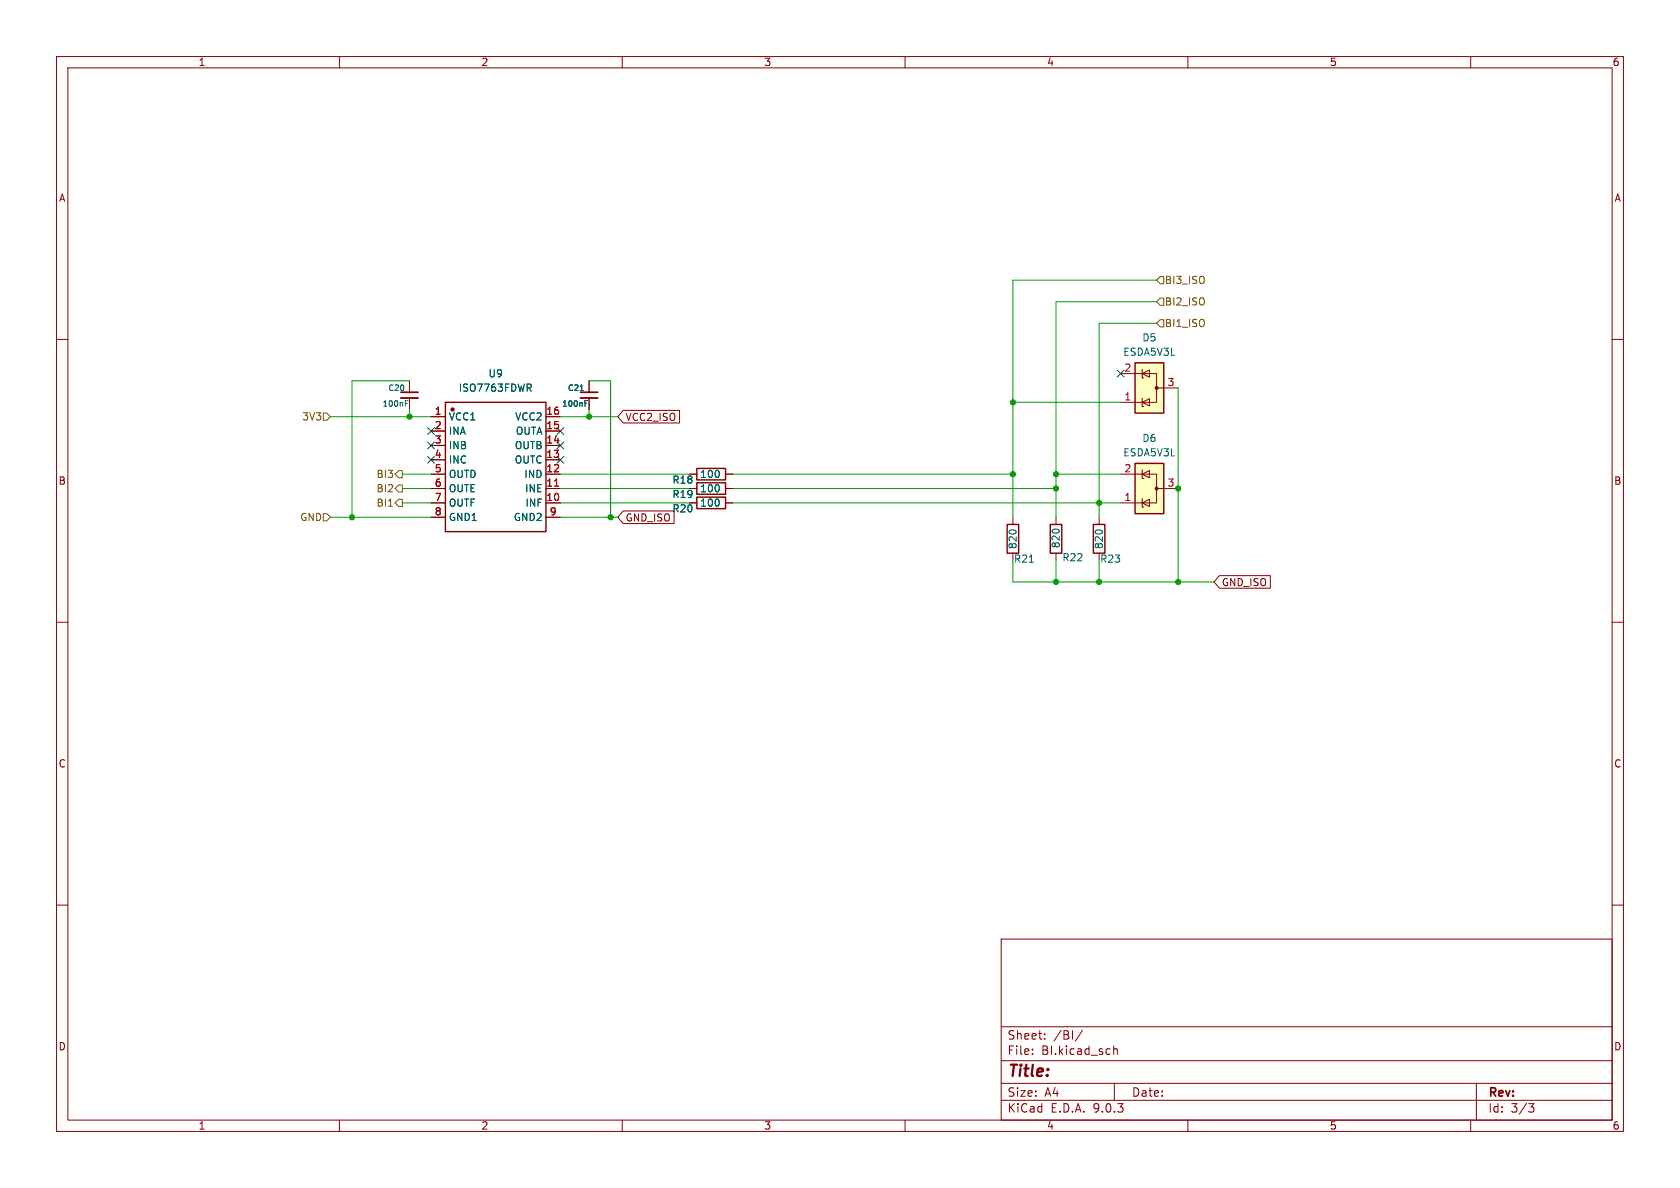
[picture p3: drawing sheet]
<svg xmlns="http://www.w3.org/2000/svg" width="297mm" height="210mm" viewBox="0 0 297 210" stroke-linecap="round" stroke-linejoin="round" font-family="sans-serif">
<g fill="none" stroke="#840000" stroke-width=".18">
<path d="M10 10h277v190h-277zM12 12h273v186h-273zM60 10v2M110 10v2M160 10v2M210 10v2M260 10v2M10 60h2M285 60h2M10 110h2M285 110h2M10 160h2"/>
<path d="M177 166h108v32h-108zM285 160h2M60 198v2M110 198v2M160 198v2M177 194.5h108M177 191.5h108M177 187.5h108M177 181.5h108M182.5 186.3v.1M182.5 185.5v.1M184.7 183.6v.1"/>
<path d="M184.7 182.8v.1M191.4 182.1l-1.3 2M196.9 184.9v1.5M196.9 185.5l.2-.1 .4 .1v.9M197 191.5v3M210 198v2M260 198v2M261 191.5v6.5M270.2 195.1h1l-.5 .6 .4 .1 .1 .5-.3 .3h-.4"/>
</g>
<path d="M200.7 64.1h5v8.9h-5z" fill="#ffffc2"/>
<path d="M78.7 71.1h17.8v22.9h-17.8zM200.7 64.1h5v8.9h-5zM123.2 82.8h5.1v2h-5.1zM123.2 85.3h5.1v2.1h-5.1zM123.2 87.9h5.1v2h-5.1zM178.1 92.7h2v5.1h-2zM185.7 92.7h2v5.1h-2zM193.3 92.7h2v5.1h-2z" fill="none" stroke="#840000" stroke-width=".25"/>
<g fill="none" stroke="#840000" stroke-width=".18">
<path d="M72.4 67.3v2M72.4 70.4v2M76.2 73.7h2.5M76.2 76.2h2.5M76.2 78.7h2.5M96.5 73.7h2.6M96.5 76.2h2.6M96.5 78.7h2.6M104.1 67.3v2M104.1 70.4v2M198.1 71.1h3.8M198.1 66h3.8"/>
<path d="M201.9 70.4v1.5h.3M201.9 66h2.6v5.1h-2.6M201.9 71.1l1.3-.6v1.3zM201.9 65.3v1.5h.3M201.9 66l1.3-.6v1.3zM204.5 68.6h3.8M76.2 83.8h2.5M76.2 86.4h2.5M76.2 88.9h2.5M76.2 81.3h2.5M76.2 91.4h2.5M96.5 83.8h2.6"/>
<path d="M96.5 86.4h2.6M96.5 88.9h2.6M96.5 81.3h2.6M96.5 91.4h2.6M121.9 83.8h1.3M121.9 86.4h1.3M121.9 88.9h1.3M128.3 83.8h1.2M128.3 86.4h1.2M128.3 88.9h1.2M179.1 91.4v1.3M186.7 91.4v1.3"/>
<path d="M186.7 97.8v1.3M194.3 91.4v1.3"/>
</g>
<circle cx="204.5" cy="68.6" r=".25" fill="#840000" stroke="#840000" stroke-width=".18"/>
<path d="M70.9 69.3h3M102.6 69.3h3.1" fill="none" stroke="#840000" stroke-width=".3"/>
<path d="M70.9 70.4h3M102.6 70.4h3.1" fill="none" stroke="#840000" stroke-width=".33"/>
<path d="M71.7 71.3h.3M71.7 70.8h.4M93.5 68.6l.4 .6M93.8 68l.1 .1-.1 .4M102.6 69h.5M103.4 71.3h.3M103.4 70.8h.5M182 99.4h.7" fill="none" stroke="#006464" stroke-width=".18"/>
<circle cx="80" cy="72.4" r=".25" fill="#840000" stroke="#840000" stroke-width=".25"/>
<path d="M98 85.9h.8" fill="none" stroke="#a90000" stroke-width=".18"/>
<path d="M200.7 81.9h5v8.9h-5z" fill="#ffffc2"/>
<path d="M200.7 81.9h5v8.9h-5z" fill="none" stroke="#840000" stroke-width=".25"/>
<g fill="none" stroke="#840000" stroke-width=".18">
<path d="M76.2 73.7h2.5M76.2 76.2h2.5M76.2 78.7h2.5M96.5 73.7h2.6M96.5 76.2h2.6M96.5 78.7h2.6M104.1 67.3v2M104.1 70.4v2M110.2 72.5h9.9v2.3h-9.9l-1-1.1zM76.2 88.9h2.5M76.2 86.4h2.5M76.2 83.8h2.5"/>
<path d="M76.2 81.3h2.5M76.2 91.4h2.5M96.5 88.9h2.6M96.5 86.4h2.6M96.5 83.8h2.6M96.5 81.3h2.6M96.5 91.4h2.6M110.2 90.3h9v2.3h-9l-1-1.2zM121.9 88.9h1.3M121.9 86.4h1.3M121.9 83.8h1.3M128.3 88.9h1.2"/>
<path d="M128.3 86.4h1.2M128.3 83.8h1.2M198.1 88.9h3.8M198.1 83.8h3.8M201.9 88.1v1.6h.3M201.9 83.8h2.6v5.1h-2.6M201.9 88.9l1.3-.6v1.2zM201.9 83.1v1.5h.3M201.9 83.8l1.3-.6v1.3zM204.5 86.4h3.8M215.6 101.8h9v2.2h-9l-1-1.1z"/>
</g>
<circle cx="204.5" cy="86.4" r=".25" fill="#840000" stroke="#840000" stroke-width=".18"/>
<path d="M205.1 56.5h.6v1.3h-.6l-.6-.6zM205.1 48.9h.6v1.3h-.6l-.6-.7zM205.1 52.7h.6v1.3h-.6l-.6-.7zM57.1 73h.7l.6 .7-.6 .6h-.7zM57.1 90.8h.7l.6 .6-.6 .7h-.7zM68.7 89.5h.7M69.8 83.8l.7-.6h.6v1.3h-.6zM70.5 85.7h.6v1.3h-.6l-.7-.6zM70.5 88.3h.6v1.2h-.6l-.7-.6z" fill="none" stroke="#725600" stroke-width=".18"/>
<g fill="none" stroke="#009600" stroke-width=".18">
<path d="M204.5 49.5h-25.4v41.9M204.5 57.2h-10.2v34.2M204.5 53.3h-17.8v38.1M58.4 73.7h17.8M72.4 67.3h-10.2v24.1M72.4 72.4v1.3M99.1 73.7h10.1M104.1 72.4v1.3M104.1 67.3h3.8v24.1M179.1 71.1h19M208.3 68.6v34.3M58.4 91.4h17.8"/>
<path d="M71.1 83.8h5.1M71.1 86.4h5.1M71.1 88.9h5.1M99.1 83.8h22.8M99.1 86.4h22.8M99.1 88.9h22.8M99.1 91.4h10.1M129.5 83.8h49.6M129.5 86.4h57.2M129.5 88.9h68.6M179.1 99.1v3.8h35.5M186.7 83.8h11.4"/>
<path d="M186.7 99.1v3.8M194.3 99.1v3.8"/>
</g>
<g fill="none" stroke="#000084" stroke-width=".18">
<path d="M75.6 75.6l1.2 1.2M75.6 78.1l1.2 1.2M76.8 75.6l-1.2 1.2M76.8 78.1l-1.2 1.2M98.5 78.1l1.2 1.2M98.5 75.6l1.2 1.2M99.7 78.1l-1.2 1.2M99.7 75.6l-1.2 1.2M197.5 65.4l1.2 1.2M198.7 65.4l-1.2 1.2M75.6 80.7l1.2 1.2M76.8 80.7l-1.2 1.2"/>
<path d="M98.5 80.7l1.2 1.2M99.7 80.7l-1.2 1.2"/>
</g>
<path d="M93.5 68.6l.4 .6M93.8 68l.1 .1-.1 .4M102.6 69h.5M103.4 71.3h.3M103.4 70.8h.5" fill="none" stroke="#006464" stroke-width=".18"/>
<path d="M98 85.9h.8" fill="none" stroke="#a90000" stroke-width=".18"/>
<g fill="#009600" stroke="#009600" stroke-width=".18">
<circle cx="208.3" cy="86.4" r=".46"/>
<circle cx="194.3" cy="102.9" r=".46"/>
<circle cx="186.7" cy="86.4" r=".46"/>
<circle cx="194.3" cy="88.9" r=".46"/>
<circle cx="186.7" cy="83.8" r=".46"/>
<circle cx="208.3" cy="102.9" r=".46"/>
<circle cx="186.7" cy="102.9" r=".46"/>
<circle cx="179.1" cy="83.8" r=".46"/>
<circle cx="179.1" cy="71.1" r=".46"/>
<circle cx="107.9" cy="91.4" r=".46"/>
<circle cx="62.2" cy="91.4" r=".46"/>
<circle cx="104.1" cy="73.7" r=".46"/>
<circle cx="72.4" cy="73.7" r=".46"/>
</g>
<text font-size="2.8" fill="#840000" x="178" y="190.9">Title:</text>
<g font-size="2.1" fill="#840000">
<text x="178" y="184">Sheet:</text>
<text x="186.2" y="184">/BI/</text>
<text x="178" y="186.7">File:</text>
<text x="184.1" y="186.7">BI.kicad_sch</text>
<text x="178" y="196.9">KiCad</text>
<text x="178" y="194.1">Size:</text>
<text x="184.7" y="194.1">A4</text>
<text x="185.7" y="196.9">E.D.A.</text>
<text x="193.3" y="196.9">9.0.3</text>
<text x="200" y="194.1">Date:</text>
<text x="263" y="194.3">Rev:</text>
<text x="263" y="196.9">Id:</text>
<text x="267.1" y="196.9">3/3</text>
</g>
<g font-size="1.8" fill="#840000">
<text x="35" y="11.9">1</text>
<text x="85" y="11.9">2</text>
<text x="135" y="11.9">3</text>
<text x="185" y="11.9">4</text>
<text x="235" y="11.9">5</text>
<text x="285" y="11.9">6</text>
<text x="10.3" y="35.9">A</text>
<text x="285.3" y="35.9">A</text>
<text x="110.5" y="74.6">VCC2_ISO</text>
<text x="10.3" y="85.9">B</text>
<text x="285.3" y="85.9">B</text>
<text x="110.5" y="92.4">GND_ISO</text>
<text x="215.9" y="103.8">GND_ISO</text>
<text x="10.3" y="135.9">C</text>
<text x="285.3" y="135.9">C</text>
<text x="10.3" y="185.9">D</text>
<text x="285.3" y="185.9">D</text>
<text x="35" y="199.9">1</text>
<text x="85" y="199.9">2</text>
<text x="135" y="199.9">3</text>
<text x="185" y="199.9">4</text>
<text x="235" y="199.9">5</text>
<text x="285" y="199.9">6</text>
</g>
<g font-size="1.8" fill="#725600">
<text x="205.8" y="50.4">BI3_ISO</text>
<text x="205.8" y="58">BI1_ISO</text>
<text x="205.8" y="54.2">BI2_ISO</text>
<text x="53.3" y="74.5">3V3</text>
<text x="66.5" y="87.2">BI2</text>
<text x="66.5" y="84.7">BI3</text>
<text x="66.5" y="89.8">BI1</text>
<text x="53" y="92.3">GND</text>
</g>
<g font-size="1.8" fill="#006464">
<text x="198.5" y="63.1">ESDA5V3L</text>
<text x="201.9" y="60.6">D5</text>
<text x="81" y="69.4">ISO7763FDWR</text>
<text x="86.3" y="66.9">U9</text>
<text x="79.2" y="74.5">VCC1</text>
<text x="79.2" y="77.1">INA</text>
<text x="91" y="74.5">VCC2</text>
<text x="91.1" y="77.1">OUTA</text>
<text x="79.2" y="79.6">INB</text>
<text x="79.2" y="82.1">INC</text>
<text x="90.9" y="79.6">OUTB</text>
<text x="90.9" y="82.1">OUTC</text>
<text x="198.5" y="80.9">ESDA5V3L</text>
<text x="201.9" y="78.3">D6</text>
<text x="79.2" y="84.7">OUTD</text>
<text x="79.2" y="87.2">OUTE</text>
<text x="79.2" y="89.8">OUTF</text>
<text x="92.6" y="84.7">IND</text>
<text x="92.7" y="87.2">INE</text>
<text x="92.8" y="89.8">INF</text>
<text x="118.8" y="85.7">R18</text>
<text x="118.8" y="88.2">R19</text>
<text x="123.7" y="84.7">100</text>
<text x="123.7" y="87.2">100</text>
<text x="123.7" y="89.8">100</text>
<text x="79.2" y="92.3">GND1</text>
<text x="90.7" y="92.3">GND2</text>
<text x="118.8" y="90.8">R20</text>
<text x="179.2" y="99.7">R21</text>
<text x="179.9" y="97.2" transform="rotate(-90 179.9 97.2)">820</text>
<text x="187.6" y="97" transform="rotate(-90 187.6 97)">820</text>
<text x="187.7" y="99.4">R22</text>
<text x="194.4" y="99.7">R23</text>
<text x="195.2" y="97.2" transform="rotate(-90 195.2 97.2)">820</text>
</g>
<g font-size="1.8" fill="#a90000">
<text x="198.7" y="65.8">2</text>
<text x="198.7" y="70.9">1</text>
<text x="206.3" y="68.3">3</text>
<text x="76.8" y="73.4">1</text>
<text x="76.8" y="75.9">2</text>
<text x="96.5" y="73.4">16</text>
<text x="96.5" y="75.9">15</text>
<text x="76.8" y="78.5">3</text>
<text x="76.8" y="81">4</text>
<text x="76.8" y="83.6">5</text>
<text x="96.5" y="78.5">14</text>
<text x="96.5" y="81">13</text>
<text x="96.5" y="83.6">12</text>
<text x="198.7" y="83.6">2</text>
<text x="76.8" y="86.1">6</text>
<text x="76.8" y="88.6">7</text>
<text x="96.5" y="86.1">11</text>
<text x="96.5" y="88.6">10</text>
<text x="198.7" y="88.6">1</text>
<text x="206.3" y="86.1">3</text>
<text x="76.8" y="91.2">8</text>
<text x="97.1" y="91.2">9</text>
</g>
<g font-size="1.4" fill="#006464">
<text x="68.5" y="69.3">C20</text>
<text x="100.3" y="69.3">C21</text>
<text x="67.5" y="72.1">100nF</text>
<text x="99.3" y="72.1">100nF</text>
</g>
</svg>
